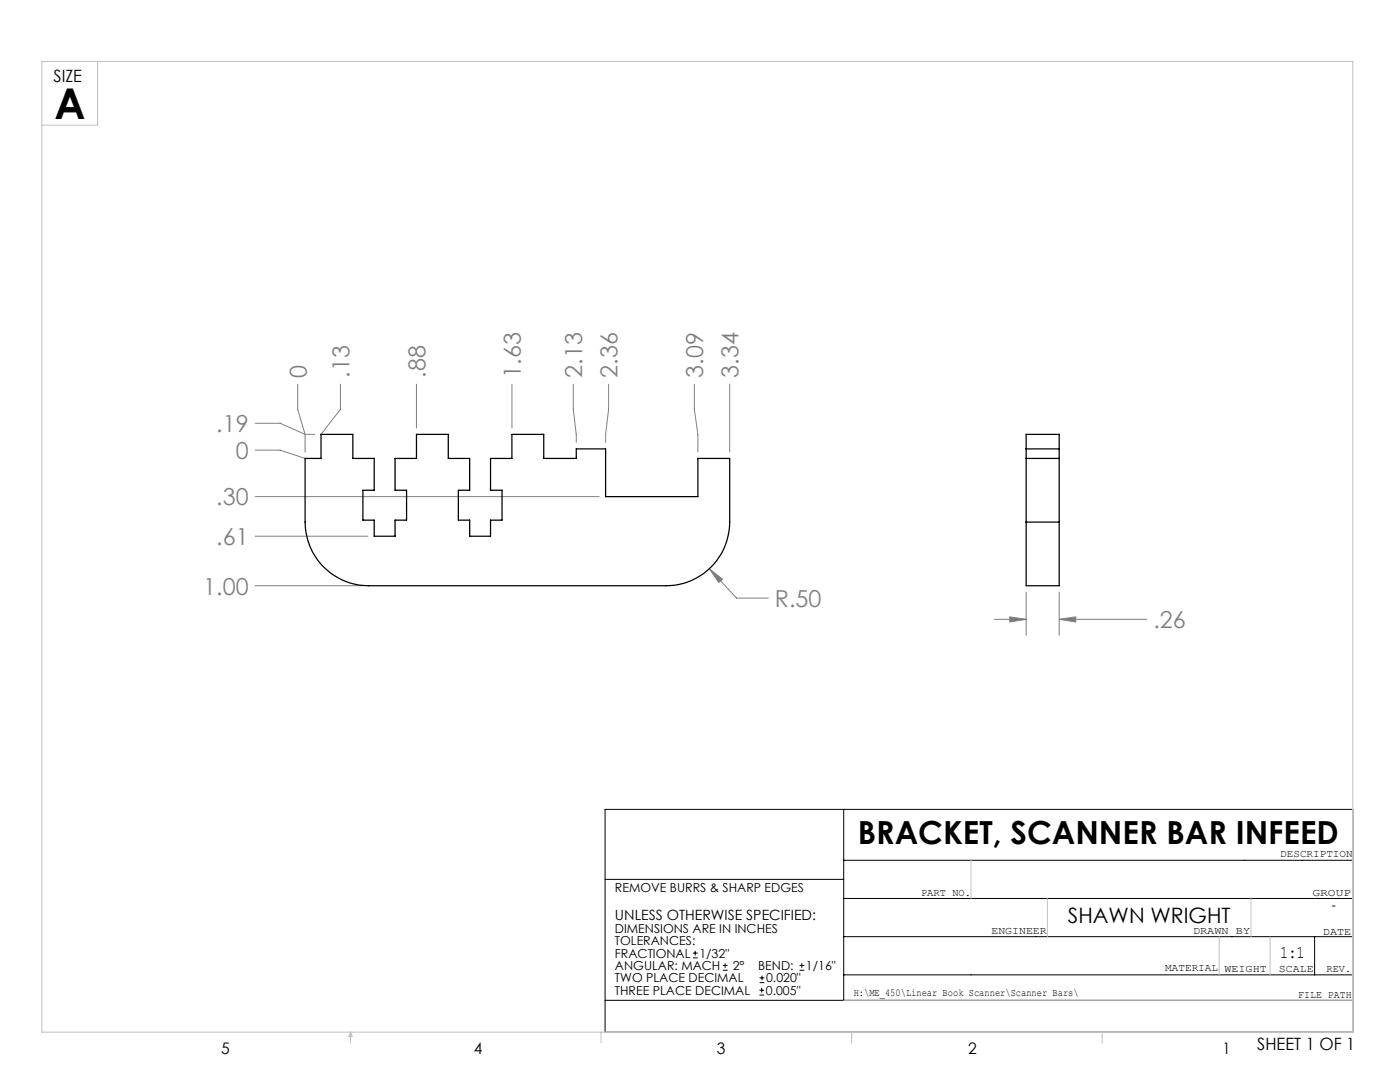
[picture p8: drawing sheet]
<svg xmlns="http://www.w3.org/2000/svg" width="279mm" height="216mm" viewBox="0 0 279 216" stroke-linecap="round" stroke-linejoin="round" font-family="sans-serif">
<g fill="none" stroke="#000" stroke-width=".2">
<path d="M120.8 161.5h149.2v44.5h-149.2zM120.8 175.5h47.6M168.4 179.3h101.6M168.4 161.5v38.1M168.4 171.7h101.6M120.8 199.6h149.2M138.3 191.1h.9M138.3 190.2h.9M138.7 189.7v.9M144.3 193.6h.9M144.3 192.7h.9M144.7 192.2v.9"/>
<path d="M151.6 198.5h.9M151.6 197.6h.9M151.6 196.1h.9M151.6 195.1h.9M152 197.1v.9M152.1 194.7v.9M159.6 193.6h.9M159.6 192.7h.9M160 192.2v.9M168.4 186.9h101.6M168.4 194.5h101.6M262.4 186.9v7.6"/>
</g>
<g fill="none" stroke="#808080" stroke-width=".2">
<path d="M59.4 76.7v5l1.5 5M67.9 76.7v5l-3.8 5M83.1 76.7v8.7M102.2 76.7v8.7M114.4 76.7v5l.6 5v1.6M121.5 76.7v5l-.6 5v1.6M138.6 76.7v5l.7 5v3.5M145.6 76.7v13.5M50.9 89.8h5l5 1.7M50.9 84.5h5l5 2.2M50.9 99.1h68.7M60.9 86.7v3.5"/>
<path d="M60.9 86.7h1.9M50.9 107h22.5M50.9 116.9h21.4M141.6 113.5l2.6 2.1-.8 .6zM141.6 113.5l5.4 5.8h6.4M204.8 118.1v8.7M211.4 118.1v8.7M198.4 123.6h6.4M201.5 123.1l3.3 .5-3.3 .5zM211.4 123.6l3.3-.5v1zM211.4 123.6h17.5"/>
</g>
<g fill="none" stroke="#c0c0c0" stroke-width=".2">
<path d="M8.4 12.3h261.6v193.7h-261.6zM19.5 12.3v12.7h-11.1M193.8 171.7v7.6M209 179.3v7.6M249.7 179.3v7.6M168.4 199.6h101.6M243.3 186.9v7.6M253.5 186.9v7.6M70 206v2.1M70 206l.3 .8h-.7zM119.9 206v2.1M170 206v2.1"/>
<path d="M220 206v2.1"/>
</g>
<path d="M141.6 113.5l1.8 2.7 .8-.6zM211.4 123.6l3.3-.5v1zM201.5 123.1l3.3 .5-3.3 .5z" fill="#808080"/>
<path d="M64.1 86.7h6.3v4.8h4.3v6.3h-2.3v6h2.3v3.2h4.1v-3.2h2.3v-6h-2.3v-6.3h4.3v-4.8h6.4v4.8h4.2v6.3h-2.2v6h2.2v3.2h4.2v-3.2h2.3v-6h-2.3v-6.3h4.3v-4.8h6.3v4.8h6.5v-1.9h5.9v9.5h18.4v-7.6h6.3v12.7a12.7 12.7 0 0 1-12.7 12.7h-59.3a12.7 12.7 0 0 1-12.7-12.7v-12.7h3.2zM204.8 91.5h6.6M204.8 89.6h6.6M204.8 104.2v12.7h6.6v-12.7M204.8 104.2v-17.5h6.6v17.5M204.8 104.2h6.6" fill="none" stroke="#000" stroke-width=".25"/>
<text font-size="8.5" x="10.9" y="23.8">A</text>
<text font-size="6.3" x="171.2" y="168.4">BRACKET, SCANNER BAR INFEED</text>
<g font-size="4.7" fill="#808080">
<text x="61.2" y="75.3" transform="rotate(-90 61.2 75.3)">0</text>
<text x="69.7" y="75.3" transform="rotate(-90 69.7 75.3)">.13</text>
<text x="84.9" y="75.3" transform="rotate(-90 84.9 75.3)">.88</text>
<text x="104" y="75.3" transform="rotate(-90 104 75.3)">1.63</text>
<text x="116.2" y="75.3" transform="rotate(-90 116.2 75.3)">2.13</text>
<text x="123.2" y="75.3" transform="rotate(-90 123.2 75.3)">2.36</text>
<text x="140.3" y="75.3" transform="rotate(-90 140.3 75.3)">3.09</text>
<text x="147.4" y="75.3" transform="rotate(-90 147.4 75.3)">3.34</text>
<text x="43.2" y="86.2">.19</text>
<text x="47" y="91.6">0</text>
<text x="43.2" y="100.9">.30</text>
<text x="43.2" y="108.7">.61</text>
<text x="40.6" y="118.6">1.00</text>
<text x="154.6" y="121.1">R.50</text>
<text x="230.2" y="125.3">.26</text>
</g>
<text font-size="4.2" x="213.1" y="184.3">SHAWN WRIGHT</text>
<text font-size="3.5" x="255.5" y="191.2">1:1</text>
<g font-size="3.4">
<text x="10.7" y="16.4">SIZE</text>
<text x="250.9" y="209.5">SHEET 1 OF 1</text>
</g>
<g font-size="3.2">
<text x="44.2" y="210.4">5</text>
<text x="94.6" y="210.3">4</text>
<text x="143.1" y="210.4">3</text>
<text x="193.2" y="210.3">2</text>
<text x="244" y="210.3">1</text>
</g>
<g font-size="2.8">
<text x="122.7" y="183.6">UNLESS OTHERWISE SPECIFIED:</text>
<text x="265.7" y="181.6">-</text>
</g>
<g font-size="2.5">
<text x="122.7" y="178">REMOVE BURRS &amp; SHARP EDGES</text>
<text x="122.7" y="186.2">DIMENSIONS ARE IN INCHES</text>
<text x="122.7" y="188.6">TOLERANCES:</text>
<text x="122.7" y="191.1">FRACTIONAL</text>
<text x="139.6" y="191.1">1/32&quot;</text>
<text x="122.7" y="193.6">ANGULAR: MACH</text>
<text x="122.7" y="196">TWO PLACE DECIMAL</text>
<text x="146.2" y="193.6">2°</text>
<text x="151.3" y="193.6">BEND:</text>
<text x="152.9" y="196">0.020&quot;</text>
<text x="160.8" y="193.6">1/16&quot;</text>
<text x="122.7" y="198.5">THREE PLACE DECIMAL</text>
<text x="152.8" y="198.5">0.005&quot;</text>
</g>
<g font-size="2.1">
<text x="255.5" y="171">DESCRIPTION</text>
<text x="183.8" y="178.8">PART NO.</text>
<text x="261.9" y="178.8">GROUP</text>
<text x="197.9" y="186.4">ENGINEER</text>
<text x="238.1" y="186.4">DRAWN BY</text>
<text x="264" y="186.5">DATE</text>
<text x="232.5" y="193.8">MATERIAL</text>
<text x="244.4" y="193.9">WEIGHT</text>
<text x="255.2" y="194">SCALE</text>
<text x="264.7" y="193.9">REV.</text>
<text x="170.4" y="198.7">H:\ME_450\Linear Book Scanner\Scanner Bars\</text>
<text x="259.1" y="199.1">FILE PATH</text>
</g>
</svg>
